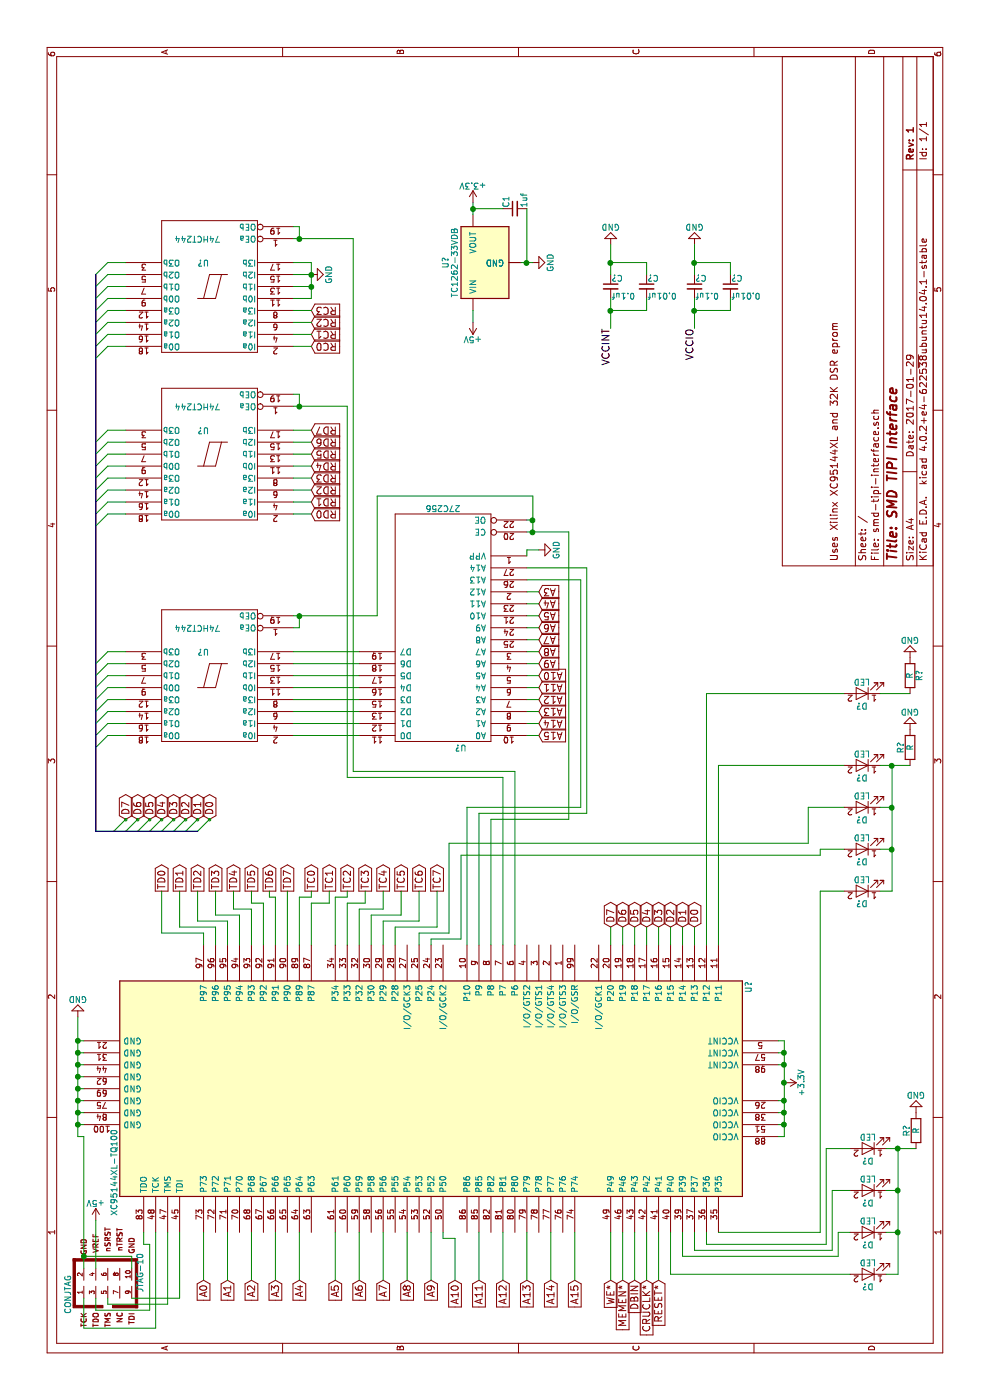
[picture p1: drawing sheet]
EESchema Schematic File Version 2
LIBS:smd-tipi-interface-rescue
LIBS:power
LIBS:device
LIBS:transistors
LIBS:conn
LIBS:linear
LIBS:regul
LIBS:74xx
LIBS:cmos4000
LIBS:adc-dac
LIBS:memory
LIBS:xilinx
LIBS:microcontrollers
LIBS:dsp
LIBS:microchip
LIBS:analog_switches
LIBS:motorola
LIBS:texas
LIBS:intel
LIBS:audio
LIBS:interface
LIBS:digital-audio
LIBS:philips
LIBS:display
LIBS:cypress
LIBS:siliconi
LIBS:opto
LIBS:atmel
LIBS:contrib
LIBS:valves
LIBS:smd-tipi-interface-cache
EELAYER 25 0
EELAYER END
$Descr A4 11693 8268
encoding utf-8
Sheet 1 1
Title "SMD TIPI Interface"
Date "2017-01-29"
Rev "1"
Comp ""
Comment1 "Uses Xilinx XC95144XL and 32K DSR eprom"
Comment2 ""
Comment3 ""
Comment4 ""
$EndDescr
$Comp
L XC95144XL-TQ100 U?
U 1 1
P 2600 3600
F 0 "U?" H 1750 6250 50  0000 C CNN
F 1 "XC95144XL-TQ100" H 3300 950 50  0000 C CNN
F 2 "Housings_QFP:TQFP-100_14x14mm_Pitch0.5mm" H 3850 850 50  0001 C CNN
F 3 "" H 2550 3650 50  0000 C CNN
	1    2600 3600
	-1   0    0    1   
$EndComp
$Comp
L 27C256 U?
U 1 1
P 6450 3700
F 0 "U?" H 6300 4700 50  0000 C CNN
F 1 "27C256" H 6450 2700 50  0000 C CNN
F 2 "" H 6450 3700 50  0000 C CNN
F 3 "" H 6450 3700 50  0000 C CNN
	1    6450 3700
	0    -1   -1   0   
$EndComp
$Comp
L 74LS244 U?
U 1 1
P 7900 1750
F 0 "U?" H 7950 1550 50  0000 C CNN
F 1 "74HCT244" H 8000 1350 50  0000 C CNN
F 2 "" H 7900 1750 50  0000 C CNN
F 3 "" H 7900 1750 50  0000 C CNN
	1    7900 1750
	0    -1   -1   0   
$EndComp
$Comp
L 74LS244 U?
U 1 1
P 9300 1750
F 0 "U?" H 9350 1550 50  0000 C CNN
F 1 "74HCT244" H 9400 1350 50  0000 C CNN
F 2 "" H 9300 1750 50  0000 C CNN
F 3 "" H 9300 1750 50  0000 C CNN
	1    9300 1750
	0    -1   -1   0   
$EndComp
$Comp
L 74LS244 U?
U 1 1
P 6050 1750
F 0 "U?" H 6100 1550 50  0000 C CNN
F 1 "74HCT244" H 6150 1350 50  0000 C CNN
F 2 "" H 6050 1750 50  0000 C CNN
F 3 "" H 6050 1750 50  0000 C CNN
	1    6050 1750
	0    -1   -1   0   
$EndComp
$Comp
L LED-RESCUE-smd-tipi-interface D?
U 1 1
P 1050 7250
F 0 "D?" H 1050 7350 50  0000 C CNN
F 1 "LED" H 1050 7150 50  0000 C CNN
F 2 "" H 1050 7250 50  0000 C CNN
F 3 "" H 1050 7250 50  0000 C CNN
	1    1050 7250
	0    -1   -1   0   
$EndComp
$Comp
L LED-RESCUE-smd-tipi-interface D?
U 1 1
P 1400 7250
F 0 "D?" H 1400 7350 50  0000 C CNN
F 1 "LED" H 1400 7150 50  0000 C CNN
F 2 "" H 1400 7250 50  0000 C CNN
F 3 "" H 1400 7250 50  0000 C CNN
	1    1400 7250
	0    -1   -1   0   
$EndComp
$Comp
L LED-RESCUE-smd-tipi-interface D?
U 1 1
P 1750 7250
F 0 "D?" H 1750 7350 50  0000 C CNN
F 1 "LED" H 1750 7150 50  0000 C CNN
F 2 "" H 1750 7250 50  0000 C CNN
F 3 "" H 1750 7250 50  0000 C CNN
	1    1750 7250
	0    -1   -1   0   
$EndComp
$Comp
L LED-RESCUE-smd-tipi-interface D?
U 1 1
P 2100 7250
F 0 "D?" H 2100 7350 50  0000 C CNN
F 1 "LED" H 2100 7150 50  0000 C CNN
F 2 "" H 2100 7250 50  0000 C CNN
F 3 "" H 2100 7250 50  0000 C CNN
	1    2100 7250
	0    -1   -1   0   
$EndComp
$Comp
L LED-RESCUE-smd-tipi-interface D?
U 1 1
P 4250 7200
F 0 "D?" H 4250 7300 50  0000 C CNN
F 1 "LED" H 4250 7100 50  0000 C CNN
F 2 "" H 4250 7200 50  0000 C CNN
F 3 "" H 4250 7200 50  0000 C CNN
	1    4250 7200
	0    -1   -1   0   
$EndComp
$Comp
L LED-RESCUE-smd-tipi-interface D?
U 1 1
P 4600 7200
F 0 "D?" H 4600 7300 50  0000 C CNN
F 1 "LED" H 4600 7100 50  0000 C CNN
F 2 "" H 4600 7200 50  0000 C CNN
F 3 "" H 4600 7200 50  0000 C CNN
	1    4600 7200
	0    -1   -1   0   
$EndComp
$Comp
L LED-RESCUE-smd-tipi-interface D?
U 1 1
P 4950 7200
F 0 "D?" H 4950 7300 50  0000 C CNN
F 1 "LED" H 4950 7100 50  0000 C CNN
F 2 "" H 4950 7200 50  0000 C CNN
F 3 "" H 4950 7200 50  0000 C CNN
	1    4950 7200
	0    -1   -1   0   
$EndComp
$Comp
L LED-RESCUE-smd-tipi-interface D?
U 1 1
P 5300 7200
F 0 "D?" H 5300 7300 50  0000 C CNN
F 1 "LED" H 5300 7100 50  0000 C CNN
F 2 "" H 5300 7200 50  0000 C CNN
F 3 "" H 5300 7200 50  0000 C CNN
	1    5300 7200
	0    -1   -1   0   
$EndComp
$Comp
L LED-RESCUE-smd-tipi-interface D?
U 1 1
P 5900 7200
F 0 "D?" H 5900 7300 50  0000 C CNN
F 1 "LED" H 5900 7100 50  0000 C CNN
F 2 "" H 5900 7200 50  0000 C CNN
F 3 "" H 5900 7200 50  0000 C CNN
	1    5900 7200
	0    -1   -1   0   
$EndComp
$Comp
L GND #PWR?
U 1 1
P 2400 7650
F 0 "#PWR?" H 2400 7400 50  0001 C CNN
F 1 "GND" H 2400 7500 50  0000 C CNN
F 2 "" H 2400 7650 50  0000 C CNN
F 3 "" H 2400 7650 50  0000 C CNN
	1    2400 7650
	0    -1   -1   0   
$EndComp
$Comp
L GND #PWR?
U 1 1
P 5600 7600
F 0 "#PWR?" H 5600 7350 50  0001 C CNN
F 1 "GND" H 5600 7450 50  0000 C CNN
F 2 "" H 5600 7600 50  0000 C CNN
F 3 "" H 5600 7600 50  0000 C CNN
	1    5600 7600
	0    -1   -1   0   
$EndComp
$Comp
L GND #PWR?
U 1 1
P 6200 7600
F 0 "#PWR?" H 6200 7350 50  0001 C CNN
F 1 "GND" H 6200 7450 50  0000 C CNN
F 2 "" H 6200 7600 50  0000 C CNN
F 3 "" H 6200 7600 50  0000 C CNN
	1    6200 7600
	0    -1   -1   0   
$EndComp
$Comp
L R R?
U 1 1
P 6050 7600
F 0 "R?" V 6130 7600 50  0000 C CNN
F 1 "R" V 6050 7600 50  0000 C CNN
F 2 "" V 5980 7600 50  0000 C CNN
F 3 "" H 6050 7600 50  0000 C CNN
	1    6050 7600
	0    1    1    0   
$EndComp
$Comp
L R R?
U 1 1
P 5450 7600
F 0 "R?" V 5530 7600 50  0000 C CNN
F 1 "R" V 5450 7600 50  0000 C CNN
F 2 "" V 5380 7600 50  0000 C CNN
F 3 "" H 5450 7600 50  0000 C CNN
	1    5450 7600
	0    -1   -1   0   
$EndComp
$Comp
L R R?
U 1 1
P 2250 7650
F 0 "R?" V 2330 7650 50  0000 C CNN
F 1 "R" V 2250 7650 50  0000 C CNN
F 2 "" V 2180 7650 50  0000 C CNN
F 3 "" H 2250 7650 50  0000 C CNN
	1    2250 7650
	0    -1   -1   0   
$EndComp
Entry Wire Line
	9400 800  9500 900 
Entry Wire Line
	9300 800  9400 900 
Entry Wire Line
	9200 800  9300 900 
Entry Wire Line
	9100 800  9200 900 
Entry Wire Line
	9000 800  9100 900 
Entry Wire Line
	8900 800  9000 900 
Entry Wire Line
	8800 800  8900 900 
Entry Wire Line
	8700 800  8800 900 
Entry Wire Line
	8000 800  8100 900 
Entry Wire Line
	7900 800  8000 900 
Entry Wire Line
	7800 800  7900 900 
Entry Wire Line
	7700 800  7800 900 
Entry Wire Line
	7600 800  7700 900 
Entry Wire Line
	7500 800  7600 900 
Entry Wire Line
	7400 800  7500 900 
Entry Wire Line
	7300 800  7400 900 
Entry Wire Line
	6150 800  6250 900 
Entry Wire Line
	6050 800  6150 900 
Entry Wire Line
	5950 800  6050 900 
Entry Wire Line
	5850 800  5950 900 
Entry Wire Line
	5750 800  5850 900 
Entry Wire Line
	5650 800  5750 900 
Entry Wire Line
	5550 800  5650 900 
Entry Wire Line
	5450 800  5550 900 
Text GLabel 1000 1700 0    60   Input ~ 0
A0
Text GLabel 1000 1900 0    60   Input ~ 0
A1
Text GLabel 1000 2100 0    60   Input ~ 0
A2
Text GLabel 1000 2300 0    60   Input ~ 0
A3
Text GLabel 1000 2500 0    60   Input ~ 0
A4
Text GLabel 1000 2800 0    60   Input ~ 0
A5
Text GLabel 1000 3000 0    60   Input ~ 0
A6
Text GLabel 1000 3200 0    60   Input ~ 0
A7
Text GLabel 1000 3400 0    60   Input ~ 0
A8
Text GLabel 1000 3600 0    60   Input ~ 0
A9
Text GLabel 1000 3800 0    60   Input ~ 0
A10
Text GLabel 1000 4000 0    60   Input ~ 0
A11
Text GLabel 1000 4200 0    60   Input ~ 0
A12
Text GLabel 1000 4400 0    60   Input ~ 0
A13
Text GLabel 1000 4600 0    60   Input ~ 0
A14
Text GLabel 1000 4800 0    60   Input ~ 0
A15
Text GLabel 1000 5100 0    60   Input ~ 0
WE*
Text GLabel 1000 5200 0    60   Input ~ 0
MEMEN*
Text GLabel 1000 5300 0    60   Input ~ 0
DBIN
Text GLabel 1000 5400 0    60   Input ~ 0
CRUCLK*
Text GLabel 1000 5500 0    60   Input ~ 0
RESET*
Text GLabel 7400 2600 3    60   Input ~ 0
RD0
Text GLabel 7500 2600 3    60   Input ~ 0
RD1
Text GLabel 7600 2600 3    60   Input ~ 0
RD2
Text GLabel 7700 2600 3    60   Input ~ 0
RD3
Text GLabel 7800 2600 3    60   Input ~ 0
RD4
Text GLabel 7900 2600 3    60   Input ~ 0
RD5
Text GLabel 8000 2600 3    60   Input ~ 0
RD6
Text GLabel 8100 2600 3    60   Input ~ 0
RD7
Text GLabel 8800 2600 3    60   Input ~ 0
RC0
Text GLabel 8900 2600 3    60   Input ~ 0
RC1
Text GLabel 9000 2600 3    60   Input ~ 0
RC2
Text GLabel 9100 2600 3    60   Input ~ 0
RC3
$Comp
L GND #PWR?
U 1 1
P 9400 2600
F 0 "#PWR?" H 9400 2350 50  0001 C CNN
F 1 "GND" H 9400 2450 50  0000 C CNN
F 2 "" H 9400 2600 50  0000 C CNN
F 3 "" H 9400 2600 50  0000 C CNN
	1    9400 2600
	1    0    0    -1  
$EndComp
Text GLabel 4250 1350 2    60   Output ~ 0
TD0
Text GLabel 4250 1500 2    60   Output ~ 0
TD1
Text GLabel 4250 1650 2    60   Output ~ 0
TD2
Text GLabel 4250 1800 2    60   Output ~ 0
TD3
Text GLabel 4250 1950 2    60   Output ~ 0
TD4
Text GLabel 4250 2100 2    60   Output ~ 0
TD5
Text GLabel 4250 2250 2    60   Output ~ 0
TD6
Text GLabel 4250 2400 2    60   Output ~ 0
TD7
Text GLabel 4250 2600 2    60   Output ~ 0
TC0
Text GLabel 4250 2750 2    60   Output ~ 0
TC1
Text GLabel 4250 2900 2    60   Output ~ 0
TC2
Text GLabel 4250 3050 2    60   Output ~ 0
TC3
Text GLabel 4250 3200 2    60   Output ~ 0
TC4
Text GLabel 4250 3350 2    60   Output ~ 0
TC5
Text GLabel 4250 3500 2    60   Output ~ 0
TC6
Text GLabel 4250 3650 2    60   Output ~ 0
TC7
$Comp
L GND #PWR?
U 1 1
P 3200 650
F 0 "#PWR?" H 3200 400 50  0001 C CNN
F 1 "GND" H 3200 500 50  0000 C CNN
F 2 "" H 3200 650 50  0000 C CNN
F 3 "" H 3200 650 50  0000 C CNN
	1    3200 650 
	0    -1   -1   0   
$EndComp
Text GLabel 5750 4500 3    60   Input ~ 0
A13
Text GLabel 5650 4500 3    60   Input ~ 0
A14
Text GLabel 5550 4500 3    60   Input ~ 0
A15
Text GLabel 6750 4500 3    60   Input ~ 0
A3
Text GLabel 6650 4500 3    60   Input ~ 0
A4
Text GLabel 6550 4500 3    60   Input ~ 0
A5
Text GLabel 6450 4500 3    60   Input ~ 0
A6
Text GLabel 6350 4500 3    60   Input ~ 0
A7
Text GLabel 6250 4500 3    60   Input ~ 0
A8
Text GLabel 6150 4500 3    60   Input ~ 0
A9
Text GLabel 6050 4500 3    60   Input ~ 0
A10
Text GLabel 5950 4500 3    60   Input ~ 0
A11
Text GLabel 5850 4500 3    60   Input ~ 0
A12
$Comp
L GND #PWR?
U 1 1
P 7100 4500
F 0 "#PWR?" H 7100 4250 50  0001 C CNN
F 1 "GND" H 7100 4350 50  0000 C CNN
F 2 "" H 7100 4500 50  0000 C CNN
F 3 "" H 7100 4500 50  0000 C CNN
	1    7100 4500
	1    0    0    -1  
$EndComp
Text GLabel 4850 1750 2    60   BiDi ~ 0
D0
Text GLabel 4850 1650 2    60   BiDi ~ 0
D1
Text GLabel 4850 1550 2    60   BiDi ~ 0
D2
Text GLabel 4850 1450 2    60   BiDi ~ 0
D3
Text GLabel 4850 1350 2    60   BiDi ~ 0
D4
Text GLabel 4850 1250 2    60   BiDi ~ 0
D5
Text GLabel 4850 1150 2    60   BiDi ~ 0
D6
Text GLabel 4850 1050 2    60   BiDi ~ 0
D7
Entry Wire Line
	4750 1650 4850 1750
Entry Wire Line
	4750 1550 4850 1650
Entry Wire Line
	4750 1450 4850 1550
Entry Wire Line
	4750 1350 4850 1450
Entry Wire Line
	4750 1250 4850 1350
Entry Wire Line
	4750 1150 4850 1250
Entry Wire Line
	4750 1050 4850 1150
Entry Wire Line
	4750 950  4850 1050
Text GLabel 3950 5800 2    60   BiDi ~ 0
D0
Text GLabel 3950 5700 2    60   BiDi ~ 0
D1
Text GLabel 3950 5600 2    60   BiDi ~ 0
D2
Text GLabel 3950 5500 2    60   BiDi ~ 0
D3
Text GLabel 3950 5400 2    60   BiDi ~ 0
D4
Text GLabel 3950 5300 2    60   BiDi ~ 0
D5
Text GLabel 3950 5200 2    60   BiDi ~ 0
D6
Text GLabel 3950 5100 2    60   BiDi ~ 0
D7
$Comp
L AVR-JTAG-10 CONJTAG
U 1 1
P 1050 900
F 0 "CONJTAG" H 880 1230 50  0000 C CNN
F 1 "JTAG-10" H 900 600 50  0000 L BNN
F 2 "AVR-JTAG-10" V 480 920 50  0001 C CNN
F 3 "" H 1050 900 50  0000 C CNN
	1    1050 900 
	1    0    0    -1  
$EndComp
$Comp
L +5V #PWR?
U 1 1
P 1500 800
F 0 "#PWR?" H 1500 650 50  0001 C CNN
F 1 "+5V" H 1500 940 50  0000 C CNN
F 2 "" H 1500 800 50  0000 C CNN
F 3 "" H 1500 800 50  0000 C CNN
	1    1500 800 
	0    1    1    0   
$EndComp
$Comp
L TC1262-33VDB U?
U 1 1
P 9500 4050
F 0 "U?" H 9500 4375 50  0000 C CNN
F 1 "TC1262-33VDB" H 9500 4300 50  0000 C CNN
F 2 "SOT-223" H 9550 3800 50  0001 L CIN
F 3 "" H 9500 3850 50  0001 C CNN
	1    9500 4050
	1    0    0    -1  
$EndComp
$Comp
L +5V #PWR?
U 1 1
P 9000 3950
F 0 "#PWR?" H 9000 3800 50  0001 C CNN
F 1 "+5V" H 9000 4090 50  0000 C CNN
F 2 "" H 9000 3950 50  0000 C CNN
F 3 "" H 9000 3950 50  0000 C CNN
	1    9000 3950
	0    -1   -1   0   
$EndComp
$Comp
L GND #PWR?
U 1 1
P 9500 4450
F 0 "#PWR?" H 9500 4200 50  0001 C CNN
F 1 "GND" H 9500 4300 50  0000 C CNN
F 2 "" H 9500 4450 50  0000 C CNN
F 3 "" H 9500 4450 50  0000 C CNN
	1    9500 4450
	1    0    0    -1  
$EndComp
$Comp
L +3.3V #PWR?
U 1 1
P 10000 3950
F 0 "#PWR?" H 10000 3800 50  0001 C CNN
F 1 "+3.3V" H 10000 4090 50  0000 C CNN
F 2 "" H 10000 3950 50  0000 C CNN
F 3 "" H 10000 3950 50  0000 C CNN
	1    10000 3950
	0    1    1    0   
$EndComp
$Comp
L +3.3V #PWR?
U 1 1
P 2650 6550
F 0 "#PWR?" H 2650 6400 50  0001 C CNN
F 1 "+3.3V" H 2650 6690 50  0000 C CNN
F 2 "" H 2650 6550 50  0000 C CNN
F 3 "" H 2650 6550 50  0000 C CNN
	1    2650 6550
	-1   0    0    1   
$EndComp
$Comp
L C_Small C1
U 1 1
P 9950 4300
F 0 "C1" H 9960 4370 50  0000 L CNN
F 1 "1uf" H 9960 4220 50  0000 L CNN
F 2 "" H 9950 4300 50  0000 C CNN
F 3 "" H 9950 4300 50  0000 C CNN
	1    9950 4300
	1    0    0    -1  
$EndComp
$Comp
L C_Small C?
U 1 1
P 9300 5100
F 0 "C?" H 9310 5170 50  0000 L CNN
F 1 "0.1uf" H 9310 5020 50  0000 L CNN
F 2 "" H 9300 5100 50  0000 C CNN
F 3 "" H 9300 5100 50  0000 C CNN
	1    9300 5100
	0    1    1    0   
$EndComp
$Comp
L C_Small C?
U 1 1
P 9300 5400
F 0 "C?" H 9310 5470 50  0000 L CNN
F 1 "0.01uf" H 9310 5320 50  0000 L CNN
F 2 "" H 9300 5400 50  0000 C CNN
F 3 "" H 9300 5400 50  0000 C CNN
	1    9300 5400
	0    1    1    0   
$EndComp
Text Label 8950 5100 2    60   ~ 0
VCCINT
$Comp
L GND #PWR?
U 1 1
P 9650 5100
F 0 "#PWR?" H 9650 4850 50  0001 C CNN
F 1 "GND" H 9650 4950 50  0000 C CNN
F 2 "" H 9650 5100 50  0000 C CNN
F 3 "" H 9650 5100 50  0000 C CNN
	1    9650 5100
	0    -1   -1   0   
$EndComp
$Comp
L C_Small C?
U 1 1
P 9300 5800
F 0 "C?" H 9310 5870 50  0000 L CNN
F 1 "0.1uf" H 9310 5720 50  0000 L CNN
F 2 "" H 9300 5800 50  0000 C CNN
F 3 "" H 9300 5800 50  0000 C CNN
	1    9300 5800
	0    1    1    0   
$EndComp
$Comp
L C_Small C?
U 1 1
P 9300 6100
F 0 "C?" H 9310 6170 50  0000 L CNN
F 1 "0.01uf" H 9310 6020 50  0000 L CNN
F 2 "" H 9300 6100 50  0000 C CNN
F 3 "" H 9300 6100 50  0000 C CNN
	1    9300 6100
	0    1    1    0   
$EndComp
Text Label 8950 5800 2    60   ~ 0
VCCIO
$Comp
L GND #PWR?
U 1 1
P 9650 5800
F 0 "#PWR?" H 9650 5550 50  0001 C CNN
F 1 "GND" H 9650 5650 50  0000 C CNN
F 2 "" H 9650 5800 50  0000 C CNN
F 3 "" H 9650 5800 50  0000 C CNN
	1    9650 5800
	0    -1   -1   0   
$EndComp
Wire Wire Line
	5900 7350 5900 7600
Wire Wire Line
	5300 7350 5300 7600
Wire Wire Line
	4950 7450 4950 7350
Wire Wire Line
	4250 7450 5300 7450
Connection ~ 5300 7450
Wire Wire Line
	4600 7350 4600 7450
Connection ~ 4950 7450
Wire Wire Line
	4250 7350 4250 7450
Connection ~ 4600 7450
Wire Wire Line
	2100 7400 2100 7650
Wire Wire Line
	1750 7500 1750 7400
Wire Wire Line
	1050 7500 2100 7500
Connection ~ 2100 7500
Wire Wire Line
	1400 7400 1400 7500
Connection ~ 1750 7500
Wire Wire Line
	1050 7400 1050 7500
Connection ~ 1400 7500
Wire Wire Line
	5550 3000 5550 2450
Wire Wire Line
	5650 3000 5650 2450
Wire Wire Line
	5750 2450 5750 3000
Wire Wire Line
	5850 2450 5850 3000
Wire Wire Line
	5950 2450 5950 3000
Wire Wire Line
	6050 2450 6050 3000
Wire Wire Line
	6150 2450 6150 3000
Wire Wire Line
	6250 2450 6250 3000
Wire Bus Line
	4750 800  9400 800 
Wire Wire Line
	5550 900  5550 1050
Wire Wire Line
	5650 900  5650 1050
Wire Wire Line
	5750 900  5750 1050
Wire Wire Line
	5850 900  5850 1050
Wire Wire Line
	5950 900  5950 1050
Wire Wire Line
	6050 900  6050 1050
Wire Wire Line
	6150 900  6150 1050
Wire Wire Line
	6250 900  6250 1050
Wire Wire Line
	7400 900  7400 1050
Wire Wire Line
	7500 900  7500 1050
Wire Wire Line
	7600 900  7600 1050
Wire Wire Line
	7700 900  7700 1050
Wire Wire Line
	7800 900  7800 1050
Wire Wire Line
	7900 900  7900 1050
Wire Wire Line
	8000 900  8000 1050
Wire Wire Line
	8100 900  8100 1050
Wire Wire Line
	8800 900  8800 1050
Wire Wire Line
	8900 900  8900 1050
Wire Wire Line
	9000 900  9000 1050
Wire Wire Line
	9100 900  9100 1050
Wire Wire Line
	9200 900  9200 1050
Wire Wire Line
	9300 900  9300 1050
Wire Wire Line
	9400 900  9400 1050
Wire Wire Line
	9500 900  9500 1050
Wire Wire Line
	7400 2450 7400 2600
Wire Wire Line
	7500 2450 7500 2600
Wire Wire Line
	7600 2450 7600 2600
Wire Wire Line
	7700 2450 7700 2600
Wire Wire Line
	7800 2450 7800 2600
Wire Wire Line
	7900 2450 7900 2600
Wire Wire Line
	8000 2450 8000 2600
Wire Wire Line
	8100 2450 8100 2600
Wire Wire Line
	8800 2450 8800 2600
Wire Wire Line
	8900 2450 8900 2600
Wire Wire Line
	9000 2450 9000 2600
Wire Wire Line
	9100 2450 9100 2600
Wire Wire Line
	9200 2450 9200 2600
Wire Wire Line
	9200 2600 9500 2600
Wire Wire Line
	9500 2600 9500 2450
Wire Wire Line
	9300 2450 9300 2600
Connection ~ 9300 2600
Wire Wire Line
	9400 2450 9400 2600
Connection ~ 9400 2600
Wire Wire Line
	3800 2400 4250 2400
Wire Wire Line
	3800 2300 4200 2300
Wire Wire Line
	4200 2300 4200 2250
Wire Wire Line
	4200 2250 4250 2250
Wire Wire Line
	3800 2200 4150 2200
Wire Wire Line
	4150 2200 4150 2100
Wire Wire Line
	4150 2100 4250 2100
Wire Wire Line
	3800 2100 4100 2100
Wire Wire Line
	4100 2100 4100 1950
Wire Wire Line
	4100 1950 4250 1950
Wire Wire Line
	3800 2000 4050 2000
Wire Wire Line
	4050 2000 4050 1800
Wire Wire Line
	4050 1800 4250 1800
Wire Wire Line
	3800 1900 4000 1900
Wire Wire Line
	4000 1900 4000 1650
Wire Wire Line
	4000 1650 4250 1650
Wire Wire Line
	3800 1800 3950 1800
Wire Wire Line
	3950 1800 3950 1500
Wire Wire Line
	3950 1500 4250 1500
Wire Wire Line
	3800 1700 3900 1700
Wire Wire Line
	3900 1700 3900 1350
Wire Wire Line
	3900 1350 4250 1350
Wire Wire Line
	3800 2500 4200 2500
Wire Wire Line
	4200 2500 4200 2600
Wire Wire Line
	4200 2600 4250 2600
Wire Wire Line
	3800 2600 4150 2600
Wire Wire Line
	4150 2600 4150 2750
Wire Wire Line
	4150 2750 4250 2750
Wire Wire Line
	3800 2800 4200 2800
Wire Wire Line
	4200 2800 4200 2900
Wire Wire Line
	4200 2900 4250 2900
Wire Wire Line
	3800 2900 4150 2900
Wire Wire Line
	4150 2900 4150 3050
Wire Wire Line
	4150 3050 4250 3050
Wire Wire Line
	3800 3000 4100 3000
Wire Wire Line
	4100 3000 4100 3200
Wire Wire Line
	4100 3200 4250 3200
Wire Wire Line
	3800 3100 4050 3100
Wire Wire Line
	4050 3100 4050 3350
Wire Wire Line
	4050 3350 4250 3350
Wire Wire Line
	3800 3200 4000 3200
Wire Wire Line
	4000 3200 4000 3500
Wire Wire Line
	4000 3500 4250 3500
Wire Wire Line
	3800 3300 3950 3300
Wire Wire Line
	3950 3300 3950 3650
Wire Wire Line
	3950 3650 4250 3650
Wire Wire Line
	1000 1700 1400 1700
Wire Wire Line
	1000 1900 1400 1900
Wire Wire Line
	1000 2100 1400 2100
Wire Wire Line
	1000 2300 1400 2300
Wire Wire Line
	1000 2500 1400 2500
Wire Wire Line
	1000 2800 1400 2800
Wire Wire Line
	1000 3000 1400 3000
Wire Wire Line
	1000 3200 1400 3200
Wire Wire Line
	1000 3400 1400 3400
Wire Wire Line
	1000 3600 1400 3600
Wire Wire Line
	1000 3800 1350 3800
Wire Wire Line
	1350 3800 1350 3700
Wire Wire Line
	1350 3700 1400 3700
Wire Wire Line
	1000 4000 1400 4000
Wire Wire Line
	1000 4200 1400 4200
Wire Wire Line
	1000 4400 1400 4400
Wire Wire Line
	1000 4600 1400 4600
Wire Wire Line
	1000 4800 1400 4800
Wire Wire Line
	1000 5100 1400 5100
Wire Wire Line
	1000 5200 1400 5200
Wire Wire Line
	1000 5300 1400 5300
Wire Wire Line
	1000 5400 1400 5400
Wire Wire Line
	1000 5500 1400 5500
Wire Wire Line
	2300 700  2300 650 
Wire Wire Line
	2200 650  3200 650 
Wire Wire Line
	2400 700  2400 650 
Connection ~ 2400 650 
Wire Wire Line
	2500 700  2500 650 
Connection ~ 2500 650 
Wire Wire Line
	2600 700  2600 650 
Connection ~ 2600 650 
Wire Wire Line
	2700 700  2700 650 
Connection ~ 2700 650 
Wire Wire Line
	2800 700  2800 650 
Connection ~ 2800 650 
Wire Wire Line
	2900 700  2900 650 
Connection ~ 2900 650 
Wire Wire Line
	3000 700  3000 650 
Connection ~ 3000 650 
Wire Wire Line
	3800 3900 4950 3900
Wire Wire Line
	4900 4000 3800 4000
Wire Wire Line
	3800 4100 4850 4100
Wire Wire Line
	4850 4100 4850 4750
Wire Wire Line
	4850 4750 7250 4750
Wire Wire Line
	7250 4750 7250 4400
Wire Wire Line
	7250 4450 7550 4450
Wire Wire Line
	7350 4450 7350 4400
Connection ~ 7250 4450
Wire Wire Line
	5850 4400 5850 4500
Wire Wire Line
	5950 4400 5950 4500
Wire Wire Line
	6050 4400 6050 4500
Wire Wire Line
	6150 4400 6150 4500
Wire Wire Line
	6250 4400 6250 4500
Wire Wire Line
	6350 4400 6350 4500
Wire Wire Line
	6450 4400 6450 4500
Wire Wire Line
	6550 4400 6550 4500
Wire Wire Line
	6650 4400 6650 4500
Wire Wire Line
	6750 4400 6750 4500
Wire Wire Line
	5550 4400 5550 4500
Wire Wire Line
	5650 4400 5650 4500
Wire Wire Line
	5750 4400 5750 4500
Wire Wire Line
	7050 4400 7100 4400
Wire Wire Line
	7100 4400 7100 4500
Wire Wire Line
	7550 4450 7550 3150
Wire Wire Line
	7550 3150 6550 3150
Wire Wire Line
	6550 3150 6550 2450
Connection ~ 7350 4450
Wire Wire Line
	6550 2500 6450 2500
Wire Wire Line
	6450 2500 6450 2450
Connection ~ 6550 2500
Wire Wire Line
	3800 4200 5200 4200
Wire Wire Line
	5200 4200 5200 2900
Wire Wire Line
	5200 2900 8300 2900
Wire Wire Line
	8300 2900 8300 2450
Wire Wire Line
	8300 2500 8400 2500
Wire Wire Line
	8400 2500 8400 2450
Connection ~ 8300 2500
Wire Wire Line
	3800 4300 5250 4300
Wire Wire Line
	5250 4300 5250 2950
Wire Wire Line
	5250 2950 9700 2950
Wire Wire Line
	9700 2950 9700 2450
Wire Wire Line
	9700 2500 9800 2500
Wire Wire Line
	9800 2500 9800 2450
Connection ~ 9700 2500
Wire Bus Line
	4750 800  4750 1650
Wire Wire Line
	3800 5100 3950 5100
Wire Wire Line
	3800 5200 3950 5200
Wire Wire Line
	3800 5300 3950 5300
Wire Wire Line
	3800 5400 3950 5400
Wire Wire Line
	3800 5500 3950 5500
Wire Wire Line
	3800 5600 3950 5600
Wire Wire Line
	3800 5700 3950 5700
Wire Wire Line
	3800 5800 3950 5800
Wire Wire Line
	3800 5900 5900 5900
Wire Wire Line
	5900 5900 5900 7050
Wire Wire Line
	3800 6000 5300 6000
Wire Wire Line
	5300 6000 5300 7050
Wire Wire Line
	1400 5900 1300 5900
Wire Wire Line
	1300 5900 1300 6900
Wire Wire Line
	1300 6900 2100 6900
Wire Wire Line
	2100 6900 2100 7100
Wire Wire Line
	1400 5800 1250 5800
Wire Wire Line
	1250 5800 1250 6950
Wire Wire Line
	1250 6950 1750 6950
Wire Wire Line
	1750 6950 1750 7100
Wire Wire Line
	1400 5700 1200 5700
Wire Wire Line
	1200 5700 1200 7000
Wire Wire Line
	1200 7000 1400 7000
Wire Wire Line
	1400 7000 1400 7100
Wire Wire Line
	1400 5600 1050 5600
Wire Wire Line
	1050 5600 1050 7100
Wire Wire Line
	1400 6000 1400 6850
Wire Wire Line
	1400 6850 4250 6850
Wire Wire Line
	4250 6850 4250 7050
Wire Wire Line
	3800 3600 3850 3600
Wire Wire Line
	3850 3600 3850 3850
Wire Wire Line
	3850 3850 4550 3850
Wire Wire Line
	4550 3850 4550 6850
Wire Wire Line
	4550 6850 4600 6850
Wire Wire Line
	4600 6850 4600 7050
Wire Wire Line
	3800 3500 3900 3500
Wire Wire Line
	3900 3500 3900 3750
Wire Wire Line
	3900 3750 4650 3750
Wire Wire Line
	4650 3750 4650 6750
Wire Wire Line
	4650 6750 4950 6750
Wire Wire Line
	4950 6750 4950 7050
Wire Wire Line
	1100 700  2200 700 
Wire Wire Line
	2200 700  2200 650 
Connection ~ 2300 650 
Wire Wire Line
	1100 1100 1200 1100
Wire Wire Line
	1200 1100 1200 700 
Connection ~ 1200 700 
Wire Wire Line
	850  1100 850  1500
Wire Wire Line
	850  1500 1400 1500
Wire Wire Line
	850  900  800  900 
Wire Wire Line
	800  900  800  1400
Wire Wire Line
	800  1400 1400 1400
Wire Wire Line
	850  800  750  800 
Wire Wire Line
	750  800  750  1250
Wire Wire Line
	750  1250 1300 1250
Wire Wire Line
	1300 1250 1300 1200
Wire Wire Line
	1300 1200 1400 1200
Wire Wire Line
	850  700  600  700 
Wire Wire Line
	600  700  600  1300
Wire Wire Line
	600  1300 1400 1300
Wire Wire Line
	1100 800  1500 800 
Wire Wire Line
	9000 3950 9100 3950
Wire Wire Line
	9900 3950 10000 3950
Wire Wire Line
	9500 4350 9500 4450
Wire Wire Line
	9500 4400 9950 4400
Connection ~ 9500 4400
Wire Wire Line
	9950 4200 9950 3950
Connection ~ 9950 3950
Wire Wire Line
	8950 5100 9200 5100
Wire Wire Line
	9100 5100 9100 5400
Wire Wire Line
	9100 5400 9200 5400
Connection ~ 9100 5100
Wire Wire Line
	9400 5100 9650 5100
Wire Wire Line
	9400 5400 9500 5400
Wire Wire Line
	9500 5400 9500 5100
Connection ~ 9500 5100
Wire Wire Line
	8950 5800 9200 5800
Wire Wire Line
	9100 5800 9100 6100
Wire Wire Line
	9100 6100 9200 6100
Connection ~ 9100 5800
Wire Wire Line
	9400 5800 9650 5800
Wire Wire Line
	9400 6100 9500 6100
Wire Wire Line
	9500 6100 9500 5800
Connection ~ 9500 5800
Wire Wire Line
	2200 6500 2200 6550
Wire Wire Line
	2200 6550 3000 6550
Wire Wire Line
	2300 6500 2300 6550
Connection ~ 2300 6550
Wire Wire Line
	2400 6500 2400 6550
Connection ~ 2400 6550
Wire Wire Line
	2500 6500 2500 6550
Connection ~ 2500 6550
Wire Wire Line
	3000 6550 3000 6500
Connection ~ 2650 6550
Wire Wire Line
	2900 6500 2900 6550
Connection ~ 2900 6550
Wire Wire Line
	2800 6500 2800 6550
Connection ~ 2800 6550
Wire Wire Line
	6850 4400 6850 4850
Wire Wire Line
	4950 3900 4950 4850
Wire Wire Line
	4950 4850 6850 4850
Wire Wire Line
	4900 4000 4900 4900
Wire Wire Line
	4900 4900 6950 4900
Wire Wire Line
	6950 4900 6950 4400
$EndSCHEMATC
